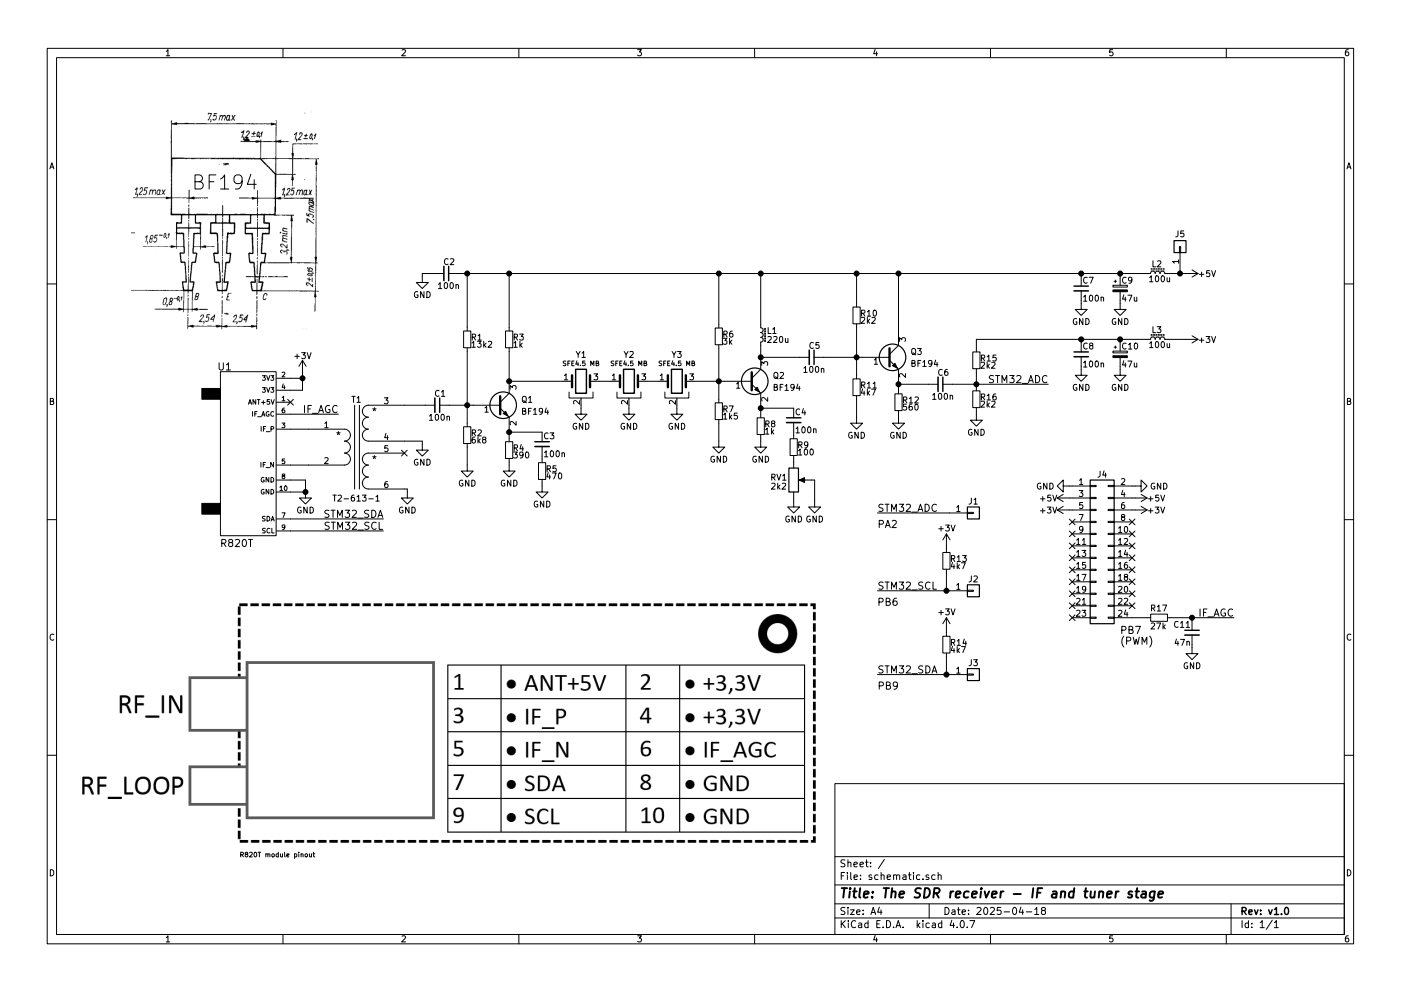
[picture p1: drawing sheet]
EESchema Schematic File Version 2
LIBS:power
LIBS:device
LIBS:switches
LIBS:relays
LIBS:motors
LIBS:transistors
LIBS:conn
LIBS:linear
LIBS:regul
LIBS:74xx
LIBS:cmos4000
LIBS:adc-dac
LIBS:memory
LIBS:xilinx
LIBS:microcontrollers
LIBS:dsp
LIBS:microchip
LIBS:analog_switches
LIBS:motorola
LIBS:texas
LIBS:intel
LIBS:audio
LIBS:interface
LIBS:digital-audio
LIBS:philips
LIBS:display
LIBS:cypress
LIBS:siliconi
LIBS:opto
LIBS:atmel
LIBS:contrib
LIBS:valves
LIBS:sdr_symb
LIBS:schematic-cache
EELAYER 25 0
EELAYER END
$Descr A4 11693 8268
encoding utf-8
Sheet 1 1
Title "The SDR receiver - IF and tuner stage"
Date "2025-04-18"
Rev "v1.0"
Comp ""
Comment1 ""
Comment2 ""
Comment3 ""
Comment4 ""
$EndDescr
$Comp
L Q_NPN_BEC Q1
U 1 1
P 4150 3375
F 0 "Q1" H 4350 3425 50  0000 L CNN
F 1 "BF194" H 4350 3325 50  0000 L CNN
F 2 "" H 4350 3475 50  0001 C CNN
F 3 "" H 4150 3375 50  0001 C CNN
	1    4150 3375
	1    0    0    -1  
$EndComp
$Comp
L Transf_1P_2S T1
U 1 1
P 2975 3725
F 0 "T1" H 2975 4125 50  0000 C CNN
F 1 "T2-613-1" H 2975 3300 50  0000 C CNN
F 2 "" H 2950 3725 50  0001 C CNN
F 3 "" H 2950 3725 50  0001 C CNN
	1    2975 3725
	1    0    0    -1  
$EndComp
$Comp
L R_Small R3
U 1 1
P 4250 2825
F 0 "R3" H 4280 2845 50  0000 L CNN
F 1 "1k" H 4280 2785 50  0000 L CNN
F 2 "" H 4250 2825 50  0001 C CNN
F 3 "" H 4250 2825 50  0001 C CNN
	1    4250 2825
	1    0    0    -1  
$EndComp
$Comp
L R_Small R4
U 1 1
P 4250 3750
F 0 "R4" H 4280 3770 50  0000 L CNN
F 1 "390" H 4280 3710 50  0000 L CNN
F 2 "" H 4250 3750 50  0001 C CNN
F 3 "" H 4250 3750 50  0001 C CNN
	1    4250 3750
	1    0    0    -1  
$EndComp
$Comp
L C_Small C3
U 1 1
P 4525 3700
F 0 "C3" H 4535 3770 50  0000 L CNN
F 1 "100n" H 4535 3620 50  0000 L CNN
F 2 "" H 4525 3700 50  0001 C CNN
F 3 "" H 4525 3700 50  0001 C CNN
	1    4525 3700
	1    0    0    -1  
$EndComp
$Comp
L R_Small R5
U 1 1
P 4525 3925
F 0 "R5" H 4555 3945 50  0000 L CNN
F 1 "470" H 4555 3885 50  0000 L CNN
F 2 "" H 4525 3925 50  0001 C CNN
F 3 "" H 4525 3925 50  0001 C CNN
	1    4525 3925
	1    0    0    -1  
$EndComp
$Comp
L R_Small R2
U 1 1
P 3900 3625
F 0 "R2" H 3930 3645 50  0000 L CNN
F 1 "6k8" H 3930 3585 50  0000 L CNN
F 2 "" H 3900 3625 50  0001 C CNN
F 3 "" H 3900 3625 50  0001 C CNN
	1    3900 3625
	1    0    0    -1  
$EndComp
$Comp
L R_Small R1
U 1 1
P 3900 2825
F 0 "R1" H 3930 2845 50  0000 L CNN
F 1 "13k2" H 3930 2785 50  0000 L CNN
F 2 "" H 3900 2825 50  0001 C CNN
F 3 "" H 3900 2825 50  0001 C CNN
	1    3900 2825
	1    0    0    -1  
$EndComp
$Comp
L GND #PWR3
U 1 1
P 3400 4100
F 0 "#PWR3" H 3400 3850 50  0001 C CNN
F 1 "GND" H 3400 3950 50  0000 C CNN
F 2 "" H 3400 4100 50  0001 C CNN
F 3 "" H 3400 4100 50  0001 C CNN
	1    3400 4100
	1    0    0    -1  
$EndComp
NoConn ~ 3375 3775
$Comp
L GND #PWR5
U 1 1
P 3525 3700
F 0 "#PWR5" H 3525 3450 50  0001 C CNN
F 1 "GND" H 3525 3550 50  0000 C CNN
F 2 "" H 3525 3700 50  0001 C CNN
F 3 "" H 3525 3700 50  0001 C CNN
	1    3525 3700
	1    0    0    -1  
$EndComp
$Comp
L C_Small C1
U 1 1
P 3650 3375
F 0 "C1" V 3550 3350 50  0000 L CNN
F 1 "100n" V 3750 3300 50  0000 L CNN
F 2 "" H 3650 3375 50  0001 C CNN
F 3 "" H 3650 3375 50  0001 C CNN
	1    3650 3375
	0    1    1    0   
$EndComp
$Comp
L GND #PWR6
U 1 1
P 3900 3875
F 0 "#PWR6" H 3900 3625 50  0001 C CNN
F 1 "GND" H 3900 3725 50  0000 C CNN
F 2 "" H 3900 3875 50  0001 C CNN
F 3 "" H 3900 3875 50  0001 C CNN
	1    3900 3875
	1    0    0    -1  
$EndComp
$Comp
L GND #PWR7
U 1 1
P 4250 3875
F 0 "#PWR7" H 4250 3625 50  0001 C CNN
F 1 "GND" H 4250 3725 50  0000 C CNN
F 2 "" H 4250 3875 50  0001 C CNN
F 3 "" H 4250 3875 50  0001 C CNN
	1    4250 3875
	1    0    0    -1  
$EndComp
$Comp
L GND #PWR8
U 1 1
P 4525 4050
F 0 "#PWR8" H 4525 3800 50  0001 C CNN
F 1 "GND" H 4525 3900 50  0000 C CNN
F 2 "" H 4525 4050 50  0001 C CNN
F 3 "" H 4525 4050 50  0001 C CNN
	1    4525 4050
	1    0    0    -1  
$EndComp
Wire Wire Line
	3900 2275 3900 2725
Wire Wire Line
	3825 2275 9575 2275
Wire Wire Line
	4250 2275 4250 2725
Wire Wire Line
	4250 2925 4250 3175
Wire Wire Line
	4250 3575 4250 3650
Wire Wire Line
	4250 3850 4250 3875
Wire Wire Line
	3900 3875 3900 3725
Wire Wire Line
	3900 2925 3900 3525
Wire Wire Line
	3750 3375 3950 3375
Connection ~ 3900 3375
Wire Wire Line
	3550 3375 3375 3375
Wire Wire Line
	3375 3675 3525 3675
Wire Wire Line
	3525 3675 3525 3700
Wire Wire Line
	3375 4075 3400 4075
Wire Wire Line
	3400 4075 3400 4100
Wire Wire Line
	4525 4025 4525 4050
Wire Wire Line
	4525 3825 4525 3800
Wire Wire Line
	4525 3600 4250 3600
Connection ~ 4250 3600
$Comp
L R820T_module U1
U 1 1
P 2075 3775
F 0 "U1" H 1875 4500 60  0000 C CNN
F 1 "R820T" H 1975 3025 60  0000 C CNN
F 2 "" H 1755 3205 60  0001 C CNN
F 3 "" H 1755 3205 60  0001 C CNN
	1    2075 3775
	1    0    0    -1  
$EndComp
NoConn ~ 2425 3350
$Comp
L GND #PWR2
U 1 1
P 2550 4100
F 0 "#PWR2" H 2550 3850 50  0001 C CNN
F 1 "GND" H 2550 3950 50  0000 C CNN
F 2 "" H 2550 4100 50  0001 C CNN
F 3 "" H 2550 4100 50  0001 C CNN
	1    2550 4100
	1    0    0    -1  
$EndComp
Wire Wire Line
	2550 4100 2550 4000
Wire Wire Line
	2550 4000 2425 4000
Wire Wire Line
	2425 4100 2550 4100
Connection ~ 2550 4100
Wire Wire Line
	2425 3875 2575 3875
Wire Wire Line
	2575 3575 2425 3575
Wire Wire Line
	2525 3250 2425 3250
Wire Wire Line
	2525 3100 2525 3250
Wire Wire Line
	2425 3150 2525 3150
Connection ~ 2525 3150
$Comp
L Crystal_GND2 Y1
U 1 1
P 4850 3175
F 0 "Y1" H 4850 3400 50  0000 C CNN
F 1 "SFE4.5 MB" H 4850 3325 39  0000 C CNN
F 2 "" H 4850 3175 50  0001 C CNN
F 3 "" H 4850 3175 50  0001 C CNN
	1    4850 3175
	1    0    0    -1  
$EndComp
$Comp
L GND #PWR9
U 1 1
P 4850 3400
F 0 "#PWR9" H 4850 3150 50  0001 C CNN
F 1 "GND" H 4850 3250 50  0000 C CNN
F 2 "" H 4850 3400 50  0001 C CNN
F 3 "" H 4850 3400 50  0001 C CNN
	1    4850 3400
	1    0    0    -1  
$EndComp
Wire Wire Line
	4850 3400 4850 3375
$Comp
L Crystal_GND2 Y2
U 1 1
P 5250 3175
F 0 "Y2" H 5250 3400 50  0000 C CNN
F 1 "SFE4.5 MB" H 5250 3325 39  0000 C CNN
F 2 "" H 5250 3175 50  0001 C CNN
F 3 "" H 5250 3175 50  0001 C CNN
	1    5250 3175
	1    0    0    -1  
$EndComp
$Comp
L GND #PWR10
U 1 1
P 5250 3400
F 0 "#PWR10" H 5250 3150 50  0001 C CNN
F 1 "GND" H 5250 3250 50  0000 C CNN
F 2 "" H 5250 3400 50  0001 C CNN
F 3 "" H 5250 3400 50  0001 C CNN
	1    5250 3400
	1    0    0    -1  
$EndComp
Wire Wire Line
	5250 3400 5250 3375
$Comp
L Crystal_GND2 Y3
U 1 1
P 5650 3175
F 0 "Y3" H 5650 3400 50  0000 C CNN
F 1 "SFE4.5 MB" H 5650 3325 39  0000 C CNN
F 2 "" H 5650 3175 50  0001 C CNN
F 3 "" H 5650 3175 50  0001 C CNN
	1    5650 3175
	1    0    0    -1  
$EndComp
$Comp
L GND #PWR11
U 1 1
P 5650 3400
F 0 "#PWR11" H 5650 3150 50  0001 C CNN
F 1 "GND" H 5650 3250 50  0000 C CNN
F 2 "" H 5650 3400 50  0001 C CNN
F 3 "" H 5650 3400 50  0001 C CNN
	1    5650 3400
	1    0    0    -1  
$EndComp
Wire Wire Line
	5650 3400 5650 3375
Wire Wire Line
	5000 3175 5100 3175
Wire Wire Line
	5400 3175 5500 3175
Wire Wire Line
	4250 3175 4700 3175
Connection ~ 4250 3175
$Comp
L Q_NPN_BEC Q2
U 1 1
P 6250 3175
F 0 "Q2" H 6450 3225 50  0000 L CNN
F 1 "BF194" H 6450 3125 50  0000 L CNN
F 2 "" H 6450 3275 50  0001 C CNN
F 3 "" H 6250 3175 50  0001 C CNN
	1    6250 3175
	1    0    0    -1  
$EndComp
$Comp
L R_Small R8
U 1 1
P 6350 3550
F 0 "R8" H 6380 3570 50  0000 L CNN
F 1 "1k" H 6380 3510 50  0000 L CNN
F 2 "" H 6350 3550 50  0001 C CNN
F 3 "" H 6350 3550 50  0001 C CNN
	1    6350 3550
	1    0    0    -1  
$EndComp
$Comp
L C_Small C4
U 1 1
P 6625 3500
F 0 "C4" H 6635 3570 50  0000 L CNN
F 1 "100n" H 6635 3420 50  0000 L CNN
F 2 "" H 6625 3500 50  0001 C CNN
F 3 "" H 6625 3500 50  0001 C CNN
	1    6625 3500
	1    0    0    -1  
$EndComp
$Comp
L R_Small R9
U 1 1
P 6625 3725
F 0 "R9" H 6655 3745 50  0000 L CNN
F 1 "100" H 6655 3685 50  0000 L CNN
F 2 "" H 6625 3725 50  0001 C CNN
F 3 "" H 6625 3725 50  0001 C CNN
	1    6625 3725
	1    0    0    -1  
$EndComp
$Comp
L R_Small R7
U 1 1
P 6000 3425
F 0 "R7" H 6030 3445 50  0000 L CNN
F 1 "1k5" H 6030 3385 50  0000 L CNN
F 2 "" H 6000 3425 50  0001 C CNN
F 3 "" H 6000 3425 50  0001 C CNN
	1    6000 3425
	1    0    0    -1  
$EndComp
$Comp
L R_Small R6
U 1 1
P 6000 2800
F 0 "R6" H 6030 2820 50  0000 L CNN
F 1 "3k" H 6030 2760 50  0000 L CNN
F 2 "" H 6000 2800 50  0001 C CNN
F 3 "" H 6000 2800 50  0001 C CNN
	1    6000 2800
	1    0    0    -1  
$EndComp
$Comp
L GND #PWR12
U 1 1
P 6000 3675
F 0 "#PWR12" H 6000 3425 50  0001 C CNN
F 1 "GND" H 6000 3525 50  0000 C CNN
F 2 "" H 6000 3675 50  0001 C CNN
F 3 "" H 6000 3675 50  0001 C CNN
	1    6000 3675
	1    0    0    -1  
$EndComp
$Comp
L GND #PWR13
U 1 1
P 6350 3675
F 0 "#PWR13" H 6350 3425 50  0001 C CNN
F 1 "GND" H 6350 3525 50  0000 C CNN
F 2 "" H 6350 3675 50  0001 C CNN
F 3 "" H 6350 3675 50  0001 C CNN
	1    6350 3675
	1    0    0    -1  
$EndComp
$Comp
L GND #PWR14
U 1 1
P 6625 4175
F 0 "#PWR14" H 6625 3925 50  0001 C CNN
F 1 "GND" H 6625 4025 50  0000 C CNN
F 2 "" H 6625 4175 50  0001 C CNN
F 3 "" H 6625 4175 50  0001 C CNN
	1    6625 4175
	1    0    0    -1  
$EndComp
Wire Wire Line
	6000 2275 6000 2700
Wire Wire Line
	6350 2275 6350 2700
Wire Wire Line
	6350 2875 6350 2975
Wire Wire Line
	6350 3375 6350 3450
Wire Wire Line
	6350 3650 6350 3675
Wire Wire Line
	6000 3675 6000 3525
Wire Wire Line
	6000 2900 6000 3325
Wire Wire Line
	5800 3175 6050 3175
Connection ~ 6000 3175
Wire Wire Line
	6625 3825 6625 3850
Wire Wire Line
	6625 3625 6625 3600
Wire Wire Line
	6625 3400 6350 3400
Connection ~ 6350 3400
Wire Wire Line
	6350 2975 6675 2975
Connection ~ 6350 2975
$Comp
L POT RV1
U 1 1
P 6625 4000
F 0 "RV1" H 6500 4025 50  0000 C CNN
F 1 "2k2" H 6500 3950 50  0000 C CNN
F 2 "" H 6625 4000 50  0001 C CNN
F 3 "" H 6625 4000 50  0001 C CNN
	1    6625 4000
	1    0    0    -1  
$EndComp
$Comp
L GND #PWR15
U 1 1
P 6800 4175
F 0 "#PWR15" H 6800 3925 50  0001 C CNN
F 1 "GND" H 6800 4025 50  0000 C CNN
F 2 "" H 6800 4175 50  0001 C CNN
F 3 "" H 6800 4175 50  0001 C CNN
	1    6800 4175
	1    0    0    -1  
$EndComp
Wire Wire Line
	6775 4000 6800 4000
Wire Wire Line
	6800 4000 6800 4175
Wire Wire Line
	6625 4175 6625 4150
$Comp
L L_Core_pol L1
U 1 1
P 6350 2775
F 0 "L1" H 6400 2800 50  0000 L CNN
F 1 "220u" H 6400 2725 50  0000 L CNN
F 2 "" H 6350 2782 50  0001 C CNN
F 3 "" H 6350 2782 50  0001 C CNN
	1    6350 2775
	1    0    0    -1  
$EndComp
Connection ~ 6000 2275
Connection ~ 4250 2275
$Comp
L Q_NPN_BEC Q3
U 1 1
P 7400 2975
F 0 "Q3" H 7600 3025 50  0000 L CNN
F 1 "BF194" H 7600 2925 50  0000 L CNN
F 2 "" H 7600 3075 50  0001 C CNN
F 3 "" H 7400 2975 50  0001 C CNN
	1    7400 2975
	1    0    0    -1  
$EndComp
$Comp
L R_Small R12
U 1 1
P 7500 3350
F 0 "R12" H 7530 3370 50  0000 L CNN
F 1 "560" H 7530 3310 50  0000 L CNN
F 2 "" H 7500 3350 50  0001 C CNN
F 3 "" H 7500 3350 50  0001 C CNN
	1    7500 3350
	1    0    0    -1  
$EndComp
$Comp
L R_Small R11
U 1 1
P 7150 3225
F 0 "R11" H 7180 3245 50  0000 L CNN
F 1 "4k7" H 7180 3185 50  0000 L CNN
F 2 "" H 7150 3225 50  0001 C CNN
F 3 "" H 7150 3225 50  0001 C CNN
	1    7150 3225
	1    0    0    -1  
$EndComp
$Comp
L GND #PWR16
U 1 1
P 7150 3475
F 0 "#PWR16" H 7150 3225 50  0001 C CNN
F 1 "GND" H 7150 3325 50  0000 C CNN
F 2 "" H 7150 3475 50  0001 C CNN
F 3 "" H 7150 3475 50  0001 C CNN
	1    7150 3475
	1    0    0    -1  
$EndComp
$Comp
L GND #PWR17
U 1 1
P 7500 3475
F 0 "#PWR17" H 7500 3225 50  0001 C CNN
F 1 "GND" H 7500 3325 50  0000 C CNN
F 2 "" H 7500 3475 50  0001 C CNN
F 3 "" H 7500 3475 50  0001 C CNN
	1    7500 3475
	1    0    0    -1  
$EndComp
Wire Wire Line
	7500 3175 7500 3250
Wire Wire Line
	7500 3450 7500 3475
Wire Wire Line
	7150 3475 7150 3325
Wire Wire Line
	7150 2725 7150 3125
Wire Wire Line
	6875 2975 7200 2975
Connection ~ 7150 2975
Wire Wire Line
	7500 3200 7750 3200
Connection ~ 7500 3200
$Comp
L C_Small C2
U 1 1
P 3725 2275
F 0 "C2" V 3625 2250 50  0000 L CNN
F 1 "100n" V 3825 2200 50  0000 L CNN
F 2 "" H 3725 2275 50  0001 C CNN
F 3 "" H 3725 2275 50  0001 C CNN
	1    3725 2275
	0    1    1    0   
$EndComp
$Comp
L GND #PWR4
U 1 1
P 3525 2300
F 0 "#PWR4" H 3525 2050 50  0001 C CNN
F 1 "GND" H 3525 2150 50  0000 C CNN
F 2 "" H 3525 2300 50  0001 C CNN
F 3 "" H 3525 2300 50  0001 C CNN
	1    3525 2300
	1    0    0    -1  
$EndComp
Connection ~ 3900 2275
Wire Wire Line
	3625 2275 3525 2275
Wire Wire Line
	3525 2275 3525 2300
$Comp
L L_Core_pol L2
U 1 1
P 9650 2275
F 0 "L2" V 9725 2225 50  0000 L CNN
F 1 "100u" V 9600 2150 50  0000 L CNN
F 2 "" H 9650 2282 50  0001 C CNN
F 3 "" H 9650 2282 50  0001 C CNN
	1    9650 2275
	0    -1   -1   0   
$EndComp
$Comp
L C_Small C7
U 1 1
P 9025 2400
F 0 "C7" H 9035 2470 50  0000 L CNN
F 1 "100n" H 9035 2320 50  0000 L CNN
F 2 "" H 9025 2400 50  0001 C CNN
F 3 "" H 9025 2400 50  0001 C CNN
	1    9025 2400
	1    0    0    -1  
$EndComp
$Comp
L GND #PWR24
U 1 1
P 9025 2525
F 0 "#PWR24" H 9025 2275 50  0001 C CNN
F 1 "GND" H 9025 2375 50  0000 C CNN
F 2 "" H 9025 2525 50  0001 C CNN
F 3 "" H 9025 2525 50  0001 C CNN
	1    9025 2525
	1    0    0    -1  
$EndComp
$Comp
L CP_Small C9
U 1 1
P 9350 2400
F 0 "C9" H 9360 2470 50  0000 L CNN
F 1 "47u" H 9360 2320 50  0000 L CNN
F 2 "" H 9350 2400 50  0001 C CNN
F 3 "" H 9350 2400 50  0001 C CNN
	1    9350 2400
	1    0    0    -1  
$EndComp
$Comp
L GND #PWR26
U 1 1
P 9350 2525
F 0 "#PWR26" H 9350 2275 50  0001 C CNN
F 1 "GND" H 9350 2375 50  0000 C CNN
F 2 "" H 9350 2525 50  0001 C CNN
F 3 "" H 9350 2525 50  0001 C CNN
	1    9350 2525
	1    0    0    -1  
$EndComp
Wire Wire Line
	9350 2500 9350 2525
Wire Wire Line
	9025 2525 9025 2500
$Comp
L C_Small C6
U 1 1
P 7850 3200
F 0 "C6" V 7750 3175 50  0000 L CNN
F 1 "100n" V 7950 3125 50  0000 L CNN
F 2 "" H 7850 3200 50  0001 C CNN
F 3 "" H 7850 3200 50  0001 C CNN
	1    7850 3200
	0    1    1    0   
$EndComp
$Comp
L R_Small R16
U 1 1
P 8150 3325
F 0 "R16" H 8180 3345 50  0000 L CNN
F 1 "2k2" H 8180 3285 50  0000 L CNN
F 2 "" H 8150 3325 50  0001 C CNN
F 3 "" H 8150 3325 50  0001 C CNN
	1    8150 3325
	1    0    0    -1  
$EndComp
$Comp
L GND #PWR20
U 1 1
P 8150 3450
F 0 "#PWR20" H 8150 3200 50  0001 C CNN
F 1 "GND" H 8150 3300 50  0000 C CNN
F 2 "" H 8150 3450 50  0001 C CNN
F 3 "" H 8150 3450 50  0001 C CNN
	1    8150 3450
	1    0    0    -1  
$EndComp
Wire Wire Line
	8150 3425 8150 3450
$Comp
L R_Small R15
U 1 1
P 8150 3000
F 0 "R15" H 8180 3020 50  0000 L CNN
F 1 "2k2" H 8180 2960 50  0000 L CNN
F 2 "" H 8150 3000 50  0001 C CNN
F 3 "" H 8150 3000 50  0001 C CNN
	1    8150 3000
	1    0    0    -1  
$EndComp
Wire Wire Line
	7950 3200 8750 3200
Wire Wire Line
	8150 3100 8150 3225
Connection ~ 8150 3200
Connection ~ 6350 2275
Wire Wire Line
	7500 2275 7500 2775
Connection ~ 7500 2275
$Comp
L +5V #PWR31
U 1 1
P 9900 2275
F 0 "#PWR31" H 9900 2125 50  0001 C CNN
F 1 "+5V" V 9900 2450 50  0000 C CNN
F 2 "" H 9900 2275 50  0001 C CNN
F 3 "" H 9900 2275 50  0001 C CNN
	1    9900 2275
	0    1    1    0   
$EndComp
Wire Wire Line
	9750 2275 9900 2275
Wire Wire Line
	9025 2300 9025 2275
Connection ~ 9025 2275
Wire Wire Line
	9350 2275 9350 2300
Connection ~ 9350 2275
$Comp
L Conn_02x12_Odd_Even J4
U 1 1
P 9150 4550
F 0 "J4" H 9200 5150 50  0000 C CNN
F 1 "Conn_02x12_Odd_Even" H 9200 3850 50  0001 C CNN
F 2 "" H 9150 4550 50  0001 C CNN
F 3 "" H 9150 4550 50  0001 C CNN
	1    9150 4550
	1    0    0    -1  
$EndComp
$Comp
L +3V #PWR1
U 1 1
P 2525 3100
F 0 "#PWR1" H 2525 2975 50  0001 C CNN
F 1 "+3V" H 2525 3240 50  0000 C CNN
F 2 "" H 2525 3100 50  0001 C CNN
F 3 "" H 2525 3100 50  0001 C CNN
	1    2525 3100
	1    0    0    -1  
$EndComp
$Comp
L GND #PWR21
U 1 1
P 8925 4050
F 0 "#PWR21" H 8925 3800 50  0001 C CNN
F 1 "GND" V 8925 3850 50  0000 C CNN
F 2 "" H 8925 4050 50  0001 C CNN
F 3 "" H 8925 4050 50  0001 C CNN
	1    8925 4050
	0    1    1    0   
$EndComp
$Comp
L GND #PWR28
U 1 1
P 9475 4050
F 0 "#PWR28" H 9475 3800 50  0001 C CNN
F 1 "GND" V 9475 3850 50  0000 C CNN
F 2 "" H 9475 4050 50  0001 C CNN
F 3 "" H 9475 4050 50  0001 C CNN
	1    9475 4050
	0    -1   1    0   
$EndComp
$Comp
L +5V #PWR29
U 1 1
P 9475 4150
F 0 "#PWR29" H 9475 4000 50  0001 C CNN
F 1 "+5V" V 9475 4325 50  0000 C CNN
F 2 "" H 9475 4150 50  0001 C CNN
F 3 "" H 9475 4150 50  0001 C CNN
	1    9475 4150
	0    1    1    0   
$EndComp
$Comp
L +5V #PWR22
U 1 1
P 8925 4150
F 0 "#PWR22" H 8925 4000 50  0001 C CNN
F 1 "+5V" V 8925 4325 50  0000 C CNN
F 2 "" H 8925 4150 50  0001 C CNN
F 3 "" H 8925 4150 50  0001 C CNN
	1    8925 4150
	0    -1   1    0   
$EndComp
$Comp
L +3V #PWR30
U 1 1
P 9475 4250
F 0 "#PWR30" H 9475 4125 50  0001 C CNN
F 1 "+3V" V 9475 4425 50  0000 C CNN
F 2 "" H 9475 4250 50  0001 C CNN
F 3 "" H 9475 4250 50  0001 C CNN
	1    9475 4250
	0    1    1    0   
$EndComp
$Comp
L +3V #PWR23
U 1 1
P 8925 4250
F 0 "#PWR23" H 8925 4125 50  0001 C CNN
F 1 "+3V" V 8925 4425 50  0000 C CNN
F 2 "" H 8925 4250 50  0001 C CNN
F 3 "" H 8925 4250 50  0001 C CNN
	1    8925 4250
	0    -1   1    0   
$EndComp
Text Label 7325 5625 0    60   ~ 0
STM32_SDA
Text Label 7325 4925 0    60   ~ 0
STM32_SCL
Wire Wire Line
	7325 5625 7925 5625
Wire Wire Line
	7325 4925 7925 4925
Wire Wire Line
	8925 4250 8950 4250
Wire Wire Line
	8950 4150 8925 4150
Wire Wire Line
	8925 4050 8950 4050
Wire Wire Line
	9450 4050 9475 4050
Wire Wire Line
	9475 4150 9450 4150
Wire Wire Line
	9450 4250 9475 4250
Text Label 3200 4325 2    60   ~ 0
STM32_SDA
Text Label 3200 4425 2    60   ~ 0
STM32_SCL
Wire Wire Line
	3200 4325 2425 4325
Wire Wire Line
	2425 4425 3200 4425
NoConn ~ 9450 4350
NoConn ~ 9450 4450
NoConn ~ 9450 4550
NoConn ~ 9450 4650
NoConn ~ 9450 4750
NoConn ~ 9450 4850
NoConn ~ 9450 5050
NoConn ~ 8950 5050
NoConn ~ 8950 4950
NoConn ~ 8950 4850
NoConn ~ 8950 4750
NoConn ~ 8950 4650
NoConn ~ 8950 4550
NoConn ~ 8950 4450
NoConn ~ 8950 4350
Text Label 7325 4275 0    60   ~ 0
STM32_ADC
Text Label 8750 3200 2    60   ~ 0
STM32_ADC
Wire Wire Line
	7925 4275 7325 4275
$Comp
L Conn_01x01 J1
U 1 1
P 8125 4275
F 0 "J1" H 8125 4375 50  0000 C CNN
F 1 "Conn_01x01" H 8125 4175 50  0001 C CNN
F 2 "" H 8125 4275 50  0001 C CNN
F 3 "" H 8125 4275 50  0001 C CNN
	1    8125 4275
	1    0    0    -1  
$EndComp
Text Notes 7500 5050 2    60   ~ 0
PB6
Text Notes 7325 5750 0    60   ~ 0
PB9
$Comp
L R_Small R10
U 1 1
P 7150 2625
F 0 "R10" H 7180 2645 50  0000 L CNN
F 1 "2k2" H 7180 2585 50  0000 L CNN
F 2 "" H 7150 2625 50  0001 C CNN
F 3 "" H 7150 2625 50  0001 C CNN
	1    7150 2625
	1    0    0    -1  
$EndComp
$Comp
L C_Small C5
U 1 1
P 6775 2975
F 0 "C5" V 6675 2950 50  0000 L CNN
F 1 "100n" V 6875 2900 50  0000 L CNN
F 2 "" H 6775 2975 50  0001 C CNN
F 3 "" H 6775 2975 50  0001 C CNN
	1    6775 2975
	0    1    1    0   
$EndComp
Wire Wire Line
	7150 2525 7150 2275
Connection ~ 7150 2275
Wire Wire Line
	8150 2825 9575 2825
$Comp
L L_Core_pol L3
U 1 1
P 9650 2825
F 0 "L3" V 9725 2775 50  0000 L CNN
F 1 "100u" V 9600 2700 50  0000 L CNN
F 2 "" H 9650 2832 50  0001 C CNN
F 3 "" H 9650 2832 50  0001 C CNN
	1    9650 2825
	0    -1   -1   0   
$EndComp
$Comp
L C_Small C8
U 1 1
P 9025 2950
F 0 "C8" H 9035 3020 50  0000 L CNN
F 1 "100n" H 9035 2870 50  0000 L CNN
F 2 "" H 9025 2950 50  0001 C CNN
F 3 "" H 9025 2950 50  0001 C CNN
	1    9025 2950
	1    0    0    -1  
$EndComp
$Comp
L GND #PWR25
U 1 1
P 9025 3075
F 0 "#PWR25" H 9025 2825 50  0001 C CNN
F 1 "GND" H 9025 2925 50  0000 C CNN
F 2 "" H 9025 3075 50  0001 C CNN
F 3 "" H 9025 3075 50  0001 C CNN
	1    9025 3075
	1    0    0    -1  
$EndComp
$Comp
L CP_Small C10
U 1 1
P 9350 2950
F 0 "C10" H 9360 3020 50  0000 L CNN
F 1 "47u" H 9360 2870 50  0000 L CNN
F 2 "" H 9350 2950 50  0001 C CNN
F 3 "" H 9350 2950 50  0001 C CNN
	1    9350 2950
	1    0    0    -1  
$EndComp
$Comp
L GND #PWR27
U 1 1
P 9350 3075
F 0 "#PWR27" H 9350 2825 50  0001 C CNN
F 1 "GND" H 9350 2925 50  0000 C CNN
F 2 "" H 9350 3075 50  0001 C CNN
F 3 "" H 9350 3075 50  0001 C CNN
	1    9350 3075
	1    0    0    -1  
$EndComp
Wire Wire Line
	9350 3050 9350 3075
Wire Wire Line
	9025 3075 9025 3050
Wire Wire Line
	9025 2850 9025 2825
Connection ~ 9025 2825
Wire Wire Line
	9350 2825 9350 2850
Connection ~ 9350 2825
$Comp
L +3V #PWR32
U 1 1
P 9900 2825
F 0 "#PWR32" H 9900 2700 50  0001 C CNN
F 1 "+3V" V 9900 3000 50  0000 C CNN
F 2 "" H 9900 2825 50  0001 C CNN
F 3 "" H 9900 2825 50  0001 C CNN
	1    9900 2825
	0    1    1    0   
$EndComp
Wire Wire Line
	8150 2825 8150 2900
$Comp
L Conn_01x01 J2
U 1 1
P 8125 4925
F 0 "J2" H 8125 5025 50  0000 C CNN
F 1 "Conn_01x01" H 8125 4825 50  0001 C CNN
F 2 "" H 8125 4925 50  0001 C CNN
F 3 "" H 8125 4925 50  0001 C CNN
	1    8125 4925
	1    0    0    -1  
$EndComp
$Comp
L Conn_01x01 J3
U 1 1
P 8125 5625
F 0 "J3" H 8125 5725 50  0000 C CNN
F 1 "Conn_01x01" H 8125 5525 50  0001 C CNN
F 2 "" H 8125 5625 50  0001 C CNN
F 3 "" H 8125 5625 50  0001 C CNN
	1    8125 5625
	1    0    0    -1  
$EndComp
NoConn ~ 9450 4950
NoConn ~ 8950 5150
$Comp
L R_Small R13
U 1 1
P 7900 4675
F 0 "R13" H 7930 4695 50  0000 L CNN
F 1 "4k7" H 7930 4635 50  0000 L CNN
F 2 "" H 7900 4675 50  0001 C CNN
F 3 "" H 7900 4675 50  0001 C CNN
	1    7900 4675
	1    0    0    -1  
$EndComp
Wire Wire Line
	9900 2825 9750 2825
Wire Wire Line
	7900 4775 7900 4925
Connection ~ 7900 4925
$Comp
L +3V #PWR18
U 1 1
P 7900 4550
F 0 "#PWR18" H 7900 4425 50  0001 C CNN
F 1 "+3V" H 7900 4700 50  0000 C CNN
F 2 "" H 7900 4550 50  0001 C CNN
F 3 "" H 7900 4550 50  0001 C CNN
	1    7900 4550
	1    0    0    -1  
$EndComp
Wire Wire Line
	7900 4550 7900 4575
$Comp
L R_Small R14
U 1 1
P 7900 5375
F 0 "R14" H 7930 5395 50  0000 L CNN
F 1 "4k7" H 7930 5335 50  0000 L CNN
F 2 "" H 7900 5375 50  0001 C CNN
F 3 "" H 7900 5375 50  0001 C CNN
	1    7900 5375
	1    0    0    -1  
$EndComp
$Comp
L +3V #PWR19
U 1 1
P 7900 5250
F 0 "#PWR19" H 7900 5125 50  0001 C CNN
F 1 "+3V" H 7900 5400 50  0000 C CNN
F 2 "" H 7900 5250 50  0001 C CNN
F 3 "" H 7900 5250 50  0001 C CNN
	1    7900 5250
	1    0    0    -1  
$EndComp
Wire Wire Line
	7900 5250 7900 5275
Wire Wire Line
	7900 5475 7900 5625
Connection ~ 7900 5625
$Comp
L C_Small C11
U 1 1
P 9950 5275
F 0 "C11" H 9960 5345 50  0000 L CNN
F 1 "47n" H 9960 5195 50  0000 L CNN
F 2 "" H 9950 5275 50  0001 C CNN
F 3 "" H 9950 5275 50  0001 C CNN
	1    9950 5275
	-1   0    0    -1  
$EndComp
$Comp
L R_Small R17
U 1 1
P 9675 5150
F 0 "R17" V 9750 5075 50  0000 L CNN
F 1 "27k" V 9600 5075 50  0000 L CNN
F 2 "" H 9675 5150 50  0001 C CNN
F 3 "" H 9675 5150 50  0001 C CNN
	1    9675 5150
	0    1    -1   0   
$EndComp
Wire Wire Line
	9950 5400 9950 5375
$Comp
L GND #PWR33
U 1 1
P 9950 5400
F 0 "#PWR33" H 9950 5150 50  0001 C CNN
F 1 "GND" H 9950 5250 50  0000 C CNN
F 2 "" H 9950 5400 50  0001 C CNN
F 3 "" H 9950 5400 50  0001 C CNN
	1    9950 5400
	-1   0    0    -1  
$EndComp
Text Label 2825 3450 2    60   ~ 0
IF_AGC
Wire Wire Line
	2825 3450 2425 3450
Text Label 10300 5150 2    60   ~ 0
IF_AGC
Wire Wire Line
	9775 5150 10300 5150
Wire Wire Line
	9950 5175 9950 5150
Connection ~ 9950 5150
Wire Wire Line
	9575 5150 9450 5150
Text Notes 7325 4400 0    60   ~ 0
PA2
Text Notes 9350 5375 0    60   ~ 0
PB7\n(PWM)
$Comp
L Conn_01x01 J5
U 1 1
P 9850 2050
F 0 "J5" V 9950 2050 50  0000 C CNN
F 1 "Conn_01x01" H 9850 1950 50  0001 C CNN
F 2 "" H 9850 2050 50  0001 C CNN
F 3 "" H 9850 2050 50  0001 C CNN
	1    9850 2050
	0    -1   -1   0   
$EndComp
Wire Wire Line
	9850 2250 9850 2275
Connection ~ 9850 2275
Text Notes 1600 1575 0    118  ~ 0
BF194
Text Notes 2000 7150 0    39   ~ 0
R820T module pinout
$EndSCHEMATC
